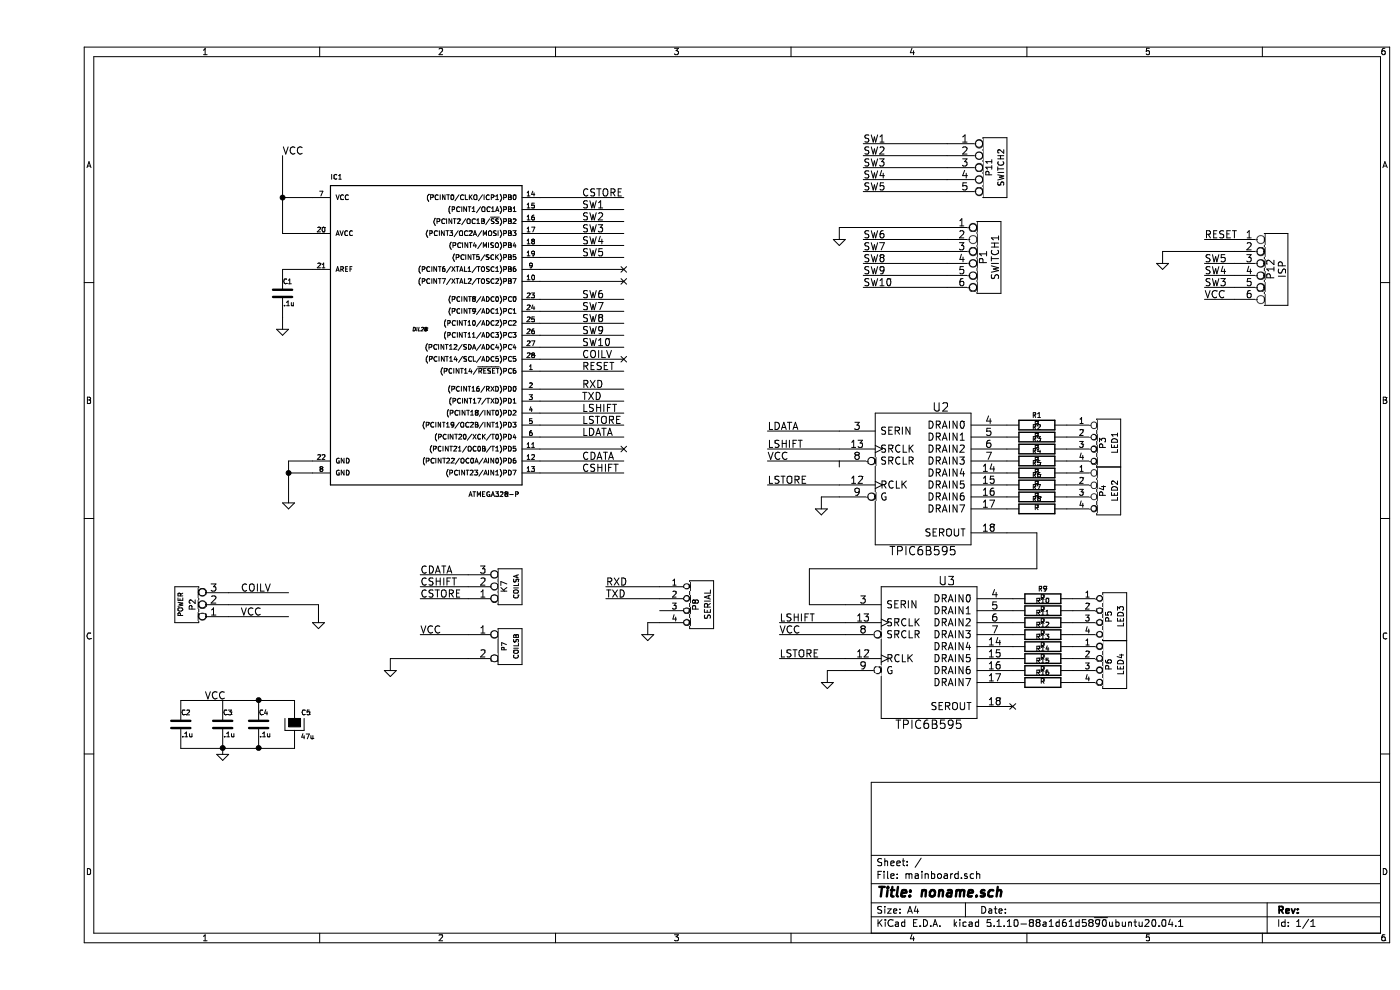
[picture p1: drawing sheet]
EESchema Schematic File Version 4
EELAYER 30 0
EELAYER END
$Descr A4 11693 8268
encoding utf-8
Sheet 1 1
Title "noname.sch"
Date ""
Rev ""
Comp ""
Comment1 ""
Comment2 ""
Comment3 ""
Comment4 ""
$EndDescr
$Comp
L mainboard-rescue:ATMEGA328-P-RESCUE-mainboard-mainboard-rescue IC1
U 1 1
P 3200 2750
F 0 "IC1" H 2450 4000 40  0000 L BNN
F 1 "ATMEGA328-P" H 3600 1350 40  0000 L BNN
F 2 "DIL28" H 3200 2750 30  0000 C CIN
F 3 "" H 3200 2750 60  0000 C CNN
	1    3200 2750
	1    0    0    -1  
$EndComp
$Comp
L mainboard-rescue:GND-power1 #PWR01
U 1 1
P 2100 4200
F 0 "#PWR01" H 2100 4200 30  0001 C CNN
F 1 "GND" H 2100 4130 30  0001 C CNN
F 2 "" H 2100 4200 60  0000 C CNN
F 3 "" H 2100 4200 60  0000 C CNN
	1    2100 4200
	1    0    0    -1  
$EndComp
$Comp
L mainboard-rescue:CONN_3-mainboard-rescue P2
U 1 1
P 1250 5050
F 0 "P2" V 1200 5050 50  0000 C CNN
F 1 "POWER" V 1300 5050 40  0000 C CNN
F 2 "" H 1250 5050 60  0000 C CNN
F 3 "" H 1250 5050 60  0000 C CNN
	1    1250 5050
	-1   0    0    1   
$EndComp
$Comp
L mainboard-rescue:GND-power1 #PWR02
U 1 1
P 2350 5200
F 0 "#PWR02" H 2350 5200 30  0001 C CNN
F 1 "GND" H 2350 5130 30  0001 C CNN
F 2 "" H 2350 5200 60  0000 C CNN
F 3 "" H 2350 5200 60  0000 C CNN
	1    2350 5200
	1    0    0    -1  
$EndComp
Text Label 1700 4950 0    60   ~ 0
COILV
Text Label 1700 5150 0    60   ~ 0
VCC
Text Label 2050 1300 0    60   ~ 0
VCC
Text Label 6900 1200 0    60   ~ 0
SW1
Text Label 6900 1300 0    60   ~ 0
SW2
Text Label 6900 1400 0    60   ~ 0
SW3
Text Label 6900 1500 0    60   ~ 0
SW4
Text Label 4550 1750 0    60   ~ 0
SW1
$Comp
L mainboard-rescue:GND-power1 #PWR03
U 1 1
P 6700 2000
F 0 "#PWR03" H 6700 2000 30  0001 C CNN
F 1 "GND" H 6700 1930 30  0001 C CNN
F 2 "" H 6700 2000 60  0000 C CNN
F 3 "" H 6700 2000 60  0000 C CNN
	1    6700 2000
	1    0    0    -1  
$EndComp
Text Label 6900 1600 0    60   ~ 0
SW5
Text Label 6900 2000 0    60   ~ 0
SW6
Text Label 6900 2100 0    60   ~ 0
SW7
Text Label 6900 2200 0    60   ~ 0
SW8
Text Label 6900 2300 0    60   ~ 0
SW9
Text Label 6900 2400 0    60   ~ 0
SW10
Text Label 4550 1850 0    60   ~ 0
SW2
Text Label 4550 1950 0    60   ~ 0
SW3
Text Label 4550 2050 0    60   ~ 0
SW4
Text Label 4550 2150 0    60   ~ 0
SW5
Text Label 4550 2500 0    60   ~ 0
SW6
Text Label 4550 2600 0    60   ~ 0
SW7
Text Label 4550 2700 0    60   ~ 0
SW8
Text Label 4550 2800 0    60   ~ 0
SW9
Text Label 4550 2900 0    60   ~ 0
SW10
$Comp
L mainboard-rescue:TPIC6B595-mylib U2
U 1 1
P 7400 4000
F 0 "U2" H 7550 4600 70  0000 C CNN
F 1 "TPIC6B595" H 7400 3400 70  0000 C CNN
F 2 "" H 7400 4000 60  0000 C CNN
F 3 "" H 7400 4000 60  0000 C CNN
	1    7400 4000
	1    0    0    -1  
$EndComp
$Comp
L mainboard-rescue:TPIC6B595-mylib U3
U 1 1
P 7450 5450
F 0 "U3" H 7600 6050 70  0000 C CNN
F 1 "TPIC6B595" H 7450 4850 70  0000 C CNN
F 2 "" H 7450 5450 60  0000 C CNN
F 3 "" H 7450 5450 60  0000 C CNN
	1    7450 5450
	1    0    0    -1  
$EndComp
$Comp
L mainboard-rescue:CONN_4-mainboard-rescue P3
U 1 1
P 8950 3700
F 0 "P3" V 8900 3700 50  0000 C CNN
F 1 "LED1" V 9000 3700 50  0000 C CNN
F 2 "" H 8950 3700 60  0000 C CNN
F 3 "" H 8950 3700 60  0000 C CNN
	1    8950 3700
	1    0    0    -1  
$EndComp
$Comp
L mainboard-rescue:CONN_4-mainboard-rescue P4
U 1 1
P 8950 4100
F 0 "P4" V 8900 4100 50  0000 C CNN
F 1 "LED2" V 9000 4100 50  0000 C CNN
F 2 "" H 8950 4100 60  0000 C CNN
F 3 "" H 8950 4100 60  0000 C CNN
	1    8950 4100
	1    0    0    -1  
$EndComp
$Comp
L mainboard-rescue:CONN_4-mainboard-rescue P5
U 1 1
P 9000 5150
F 0 "P5" V 8950 5150 50  0000 C CNN
F 1 "LED3" V 9050 5150 50  0000 C CNN
F 2 "" H 9000 5150 60  0000 C CNN
F 3 "" H 9000 5150 60  0000 C CNN
	1    9000 5150
	1    0    0    -1  
$EndComp
$Comp
L mainboard-rescue:CONN_4-mainboard-rescue P6
U 1 1
P 9000 5550
F 0 "P6" V 8950 5550 50  0000 C CNN
F 1 "LED4" V 9050 5550 50  0000 C CNN
F 2 "" H 9000 5550 60  0000 C CNN
F 3 "" H 9000 5550 60  0000 C CNN
	1    9000 5550
	1    0    0    -1  
$EndComp
Text Label 6100 3850 0    60   ~ 0
VCC
Text Label 6200 5300 0    60   ~ 0
VCC
$Comp
L mainboard-rescue:GND-power1 #PWR04
U 1 1
P 6550 4250
F 0 "#PWR04" H 6550 4250 30  0001 C CNN
F 1 "GND" H 6550 4180 30  0001 C CNN
F 2 "" H 6550 4250 60  0000 C CNN
F 3 "" H 6550 4250 60  0000 C CNN
	1    6550 4250
	1    0    0    -1  
$EndComp
$Comp
L mainboard-rescue:GND-power1 #PWR05
U 1 1
P 6600 5700
F 0 "#PWR05" H 6600 5700 30  0001 C CNN
F 1 "GND" H 6600 5630 30  0001 C CNN
F 2 "" H 6600 5700 60  0000 C CNN
F 3 "" H 6600 5700 60  0000 C CNN
	1    6600 5700
	1    0    0    -1  
$EndComp
Text Label 6200 5200 0    60   ~ 0
LSHIFT
Text Label 6200 5500 0    60   ~ 0
LSTORE
Text Label 6100 4050 0    60   ~ 0
LSTORE
Text Label 6100 3750 0    60   ~ 0
LSHIFT
Text Label 6100 3600 0    60   ~ 0
LDATA
$Comp
L mainboard-rescue:GND-power1 #PWR06
U 1 1
P 2950 5600
F 0 "#PWR06" H 2950 5600 30  0001 C CNN
F 1 "GND" H 2950 5530 30  0001 C CNN
F 2 "" H 2950 5600 60  0000 C CNN
F 3 "" H 2950 5600 60  0000 C CNN
	1    2950 5600
	1    0    0    -1  
$EndComp
Text Label 3200 5300 0    60   ~ 0
VCC
Text Label 3200 4900 0    60   ~ 0
CSHIFT
Text Label 3200 5000 0    60   ~ 0
CSTORE
Text Label 3200 4800 0    60   ~ 0
CDATA
Text Label 4550 3650 0    60   ~ 0
LDATA
Text Label 4550 3550 0    60   ~ 0
LSTORE
Text Label 4550 3450 0    60   ~ 0
LSHIFT
Text Label 4550 3850 0    60   ~ 0
CDATA
Text Label 4550 3950 0    60   ~ 0
CSHIFT
Text Label 4550 1650 0    60   ~ 0
CSTORE
$Comp
L mainboard-rescue:C-RESCUE-mainboard-mainboard-rescue C1
U 1 1
P 2050 2450
F 0 "C1" H 2050 2550 40  0000 L CNN
F 1 ".1u" H 2056 2365 40  0000 L CNN
F 2 "" H 2088 2300 30  0000 C CNN
F 3 "" H 2050 2450 60  0000 C CNN
	1    2050 2450
	1    0    0    -1  
$EndComp
$Comp
L mainboard-rescue:GND-power1 #PWR07
U 1 1
P 2050 2750
F 0 "#PWR07" H 2050 2750 30  0001 C CNN
F 1 "GND" H 2050 2680 30  0001 C CNN
F 2 "" H 2050 2750 60  0000 C CNN
F 3 "" H 2050 2750 60  0000 C CNN
	1    2050 2750
	1    0    0    -1  
$EndComp
Text Label 4550 3250 0    60   ~ 0
RXD
Text Label 4550 3350 0    60   ~ 0
TXD
$Comp
L mainboard-rescue:R-RESCUE-mainboard-mainboard-rescue R9
U 1 1
P 8400 5000
F 0 "R9" V 8480 5000 40  0000 C CNN
F 1 "R" V 8407 5001 40  0000 C CNN
F 2 "" V 8330 5000 30  0000 C CNN
F 3 "" H 8400 5000 30  0000 C CNN
	1    8400 5000
	0    -1   -1   0   
$EndComp
$Comp
L mainboard-rescue:R-RESCUE-mainboard-mainboard-rescue R10
U 1 1
P 8400 5100
F 0 "R10" V 8480 5100 40  0000 C CNN
F 1 "R" V 8407 5101 40  0000 C CNN
F 2 "" V 8330 5100 30  0000 C CNN
F 3 "" H 8400 5100 30  0000 C CNN
	1    8400 5100
	0    -1   -1   0   
$EndComp
$Comp
L mainboard-rescue:R-RESCUE-mainboard-mainboard-rescue R11
U 1 1
P 8400 5200
F 0 "R11" V 8480 5200 40  0000 C CNN
F 1 "R" V 8407 5201 40  0000 C CNN
F 2 "" V 8330 5200 30  0000 C CNN
F 3 "" H 8400 5200 30  0000 C CNN
	1    8400 5200
	0    -1   -1   0   
$EndComp
$Comp
L mainboard-rescue:R-RESCUE-mainboard-mainboard-rescue R12
U 1 1
P 8400 5300
F 0 "R12" V 8480 5300 40  0000 C CNN
F 1 "R" V 8407 5301 40  0000 C CNN
F 2 "" V 8330 5300 30  0000 C CNN
F 3 "" H 8400 5300 30  0000 C CNN
	1    8400 5300
	0    -1   -1   0   
$EndComp
$Comp
L mainboard-rescue:R-RESCUE-mainboard-mainboard-rescue R13
U 1 1
P 8400 5400
F 0 "R13" V 8480 5400 40  0000 C CNN
F 1 "R" V 8407 5401 40  0000 C CNN
F 2 "" V 8330 5400 30  0000 C CNN
F 3 "" H 8400 5400 30  0000 C CNN
	1    8400 5400
	0    -1   -1   0   
$EndComp
$Comp
L mainboard-rescue:R-RESCUE-mainboard-mainboard-rescue R14
U 1 1
P 8400 5500
F 0 "R14" V 8480 5500 40  0000 C CNN
F 1 "R" V 8407 5501 40  0000 C CNN
F 2 "" V 8330 5500 30  0000 C CNN
F 3 "" H 8400 5500 30  0000 C CNN
	1    8400 5500
	0    -1   -1   0   
$EndComp
$Comp
L mainboard-rescue:R-RESCUE-mainboard-mainboard-rescue R15
U 1 1
P 8400 5600
F 0 "R15" V 8480 5600 40  0000 C CNN
F 1 "R" V 8407 5601 40  0000 C CNN
F 2 "" V 8330 5600 30  0000 C CNN
F 3 "" H 8400 5600 30  0000 C CNN
	1    8400 5600
	0    -1   -1   0   
$EndComp
$Comp
L mainboard-rescue:R-RESCUE-mainboard-mainboard-rescue R16
U 1 1
P 8400 5700
F 0 "R16" V 8480 5700 40  0000 C CNN
F 1 "R" V 8407 5701 40  0000 C CNN
F 2 "" V 8330 5700 30  0000 C CNN
F 3 "" H 8400 5700 30  0000 C CNN
	1    8400 5700
	0    -1   -1   0   
$EndComp
$Comp
L mainboard-rescue:R-RESCUE-mainboard-mainboard-rescue R1
U 1 1
P 8350 3550
F 0 "R1" V 8430 3550 40  0000 C CNN
F 1 "R" V 8357 3551 40  0000 C CNN
F 2 "" V 8280 3550 30  0000 C CNN
F 3 "" H 8350 3550 30  0000 C CNN
	1    8350 3550
	0    -1   -1   0   
$EndComp
$Comp
L mainboard-rescue:R-RESCUE-mainboard-mainboard-rescue R2
U 1 1
P 8350 3650
F 0 "R2" V 8430 3650 40  0000 C CNN
F 1 "R" V 8357 3651 40  0000 C CNN
F 2 "" V 8280 3650 30  0000 C CNN
F 3 "" H 8350 3650 30  0000 C CNN
	1    8350 3650
	0    -1   -1   0   
$EndComp
$Comp
L mainboard-rescue:R-RESCUE-mainboard-mainboard-rescue R3
U 1 1
P 8350 3750
F 0 "R3" V 8430 3750 40  0000 C CNN
F 1 "R" V 8357 3751 40  0000 C CNN
F 2 "" V 8280 3750 30  0000 C CNN
F 3 "" H 8350 3750 30  0000 C CNN
	1    8350 3750
	0    -1   -1   0   
$EndComp
$Comp
L mainboard-rescue:R-RESCUE-mainboard-mainboard-rescue R4
U 1 1
P 8350 3850
F 0 "R4" V 8430 3850 40  0000 C CNN
F 1 "R" V 8357 3851 40  0000 C CNN
F 2 "" V 8280 3850 30  0000 C CNN
F 3 "" H 8350 3850 30  0000 C CNN
	1    8350 3850
	0    -1   -1   0   
$EndComp
$Comp
L mainboard-rescue:R-RESCUE-mainboard-mainboard-rescue R5
U 1 1
P 8350 3950
F 0 "R5" V 8430 3950 40  0000 C CNN
F 1 "R" V 8357 3951 40  0000 C CNN
F 2 "" V 8280 3950 30  0000 C CNN
F 3 "" H 8350 3950 30  0000 C CNN
	1    8350 3950
	0    -1   -1   0   
$EndComp
$Comp
L mainboard-rescue:R-RESCUE-mainboard-mainboard-rescue R6
U 1 1
P 8350 4050
F 0 "R6" V 8430 4050 40  0000 C CNN
F 1 "R" V 8357 4051 40  0000 C CNN
F 2 "" V 8280 4050 30  0000 C CNN
F 3 "" H 8350 4050 30  0000 C CNN
	1    8350 4050
	0    -1   -1   0   
$EndComp
$Comp
L mainboard-rescue:R-RESCUE-mainboard-mainboard-rescue R7
U 1 1
P 8350 4150
F 0 "R7" V 8430 4150 40  0000 C CNN
F 1 "R" V 8357 4151 40  0000 C CNN
F 2 "" V 8280 4150 30  0000 C CNN
F 3 "" H 8350 4150 30  0000 C CNN
	1    8350 4150
	0    -1   -1   0   
$EndComp
$Comp
L mainboard-rescue:R-RESCUE-mainboard-mainboard-rescue R8
U 1 1
P 8350 4250
F 0 "R8" V 8430 4250 40  0000 C CNN
F 1 "R" V 8357 4251 40  0000 C CNN
F 2 "" V 8280 4250 30  0000 C CNN
F 3 "" H 8350 4250 30  0000 C CNN
	1    8350 4250
	0    -1   -1   0   
$EndComp
$Comp
L mainboard-rescue:C-RESCUE-mainboard-mainboard-rescue C2
U 1 1
P 1200 6050
F 0 "C2" H 1200 6150 40  0000 L CNN
F 1 ".1u" H 1206 5965 40  0000 L CNN
F 2 "" H 1238 5900 30  0000 C CNN
F 3 "" H 1200 6050 60  0000 C CNN
	1    1200 6050
	1    0    0    -1  
$EndComp
$Comp
L mainboard-rescue:C-RESCUE-mainboard-mainboard-rescue C3
U 1 1
P 1550 6050
F 0 "C3" H 1550 6150 40  0000 L CNN
F 1 ".1u" H 1556 5965 40  0000 L CNN
F 2 "" H 1588 5900 30  0000 C CNN
F 3 "" H 1550 6050 60  0000 C CNN
	1    1550 6050
	1    0    0    -1  
$EndComp
$Comp
L mainboard-rescue:C-RESCUE-mainboard-mainboard-rescue C4
U 1 1
P 1850 6050
F 0 "C4" H 1850 6150 40  0000 L CNN
F 1 ".1u" H 1856 5965 40  0000 L CNN
F 2 "" H 1888 5900 30  0000 C CNN
F 3 "" H 1850 6050 60  0000 C CNN
	1    1850 6050
	1    0    0    -1  
$EndComp
Text Label 1400 5850 0    60   ~ 0
VCC
$Comp
L mainboard-rescue:GND-power1 #PWR08
U 1 1
P 1550 6300
F 0 "#PWR08" H 1550 6300 30  0001 C CNN
F 1 "GND" H 1550 6230 30  0001 C CNN
F 2 "" H 1550 6300 60  0000 C CNN
F 3 "" H 1550 6300 60  0000 C CNN
	1    1550 6300
	1    0    0    -1  
$EndComp
NoConn ~ 4900 2250
NoConn ~ 4900 2350
NoConn ~ 4900 3000
NoConn ~ 4900 3750
$Comp
L mainboard-rescue:CONN_4-mainboard-rescue P8
U 1 1
P 5550 5050
F 0 "P8" V 5500 5050 50  0000 C CNN
F 1 "SERIAL" V 5600 5050 50  0000 C CNN
F 2 "" H 5550 5050 60  0000 C CNN
F 3 "" H 5550 5050 60  0000 C CNN
	1    5550 5050
	1    0    0    -1  
$EndComp
$Comp
L mainboard-rescue:GND-power1 #PWR09
U 1 1
P 5100 5300
F 0 "#PWR09" H 5100 5300 30  0001 C CNN
F 1 "GND" H 5100 5230 30  0001 C CNN
F 2 "" H 5100 5300 60  0000 C CNN
F 3 "" H 5100 5300 60  0000 C CNN
	1    5100 5300
	1    0    0    -1  
$EndComp
NoConn ~ 8150 5900
Wire Wire Line
	2300 1650 2050 1650
Wire Wire Line
	2050 1950 2300 1950
Connection ~ 2050 1650
Wire Wire Line
	2050 2250 2300 2250
Wire Wire Line
	2300 3850 2100 3850
Wire Wire Line
	2100 3850 2100 3950
Wire Wire Line
	2300 3950 2100 3950
Connection ~ 2100 3950
Wire Wire Line
	1600 5050 2350 5050
Wire Wire Line
	2350 5050 2350 5200
Wire Wire Line
	1600 5150 2100 5150
Wire Wire Line
	1600 4950 2100 4950
Wire Wire Line
	4200 2350 4900 2350
Wire Wire Line
	6700 1900 7600 1900
Wire Wire Line
	6700 1900 6700 2000
Wire Wire Line
	4200 2500 4900 2500
Wire Wire Line
	4200 2600 4900 2600
Wire Wire Line
	4200 2700 4900 2700
Wire Wire Line
	4200 2800 4900 2800
Wire Wire Line
	4200 2900 4900 2900
Wire Wire Line
	4200 3000 4900 3000
Wire Wire Line
	4200 3100 4900 3100
Wire Wire Line
	4200 3250 4900 3250
Wire Wire Line
	4200 3350 4900 3350
Wire Wire Line
	6900 1200 7600 1200
Wire Wire Line
	6900 1300 7600 1300
Wire Wire Line
	6900 1400 7600 1400
Wire Wire Line
	6900 1500 7600 1500
Wire Wire Line
	6900 1600 7600 1600
Wire Wire Line
	6900 2000 7600 2000
Wire Wire Line
	6900 2100 7600 2100
Wire Wire Line
	6900 2200 7600 2200
Wire Wire Line
	6900 2300 7600 2300
Wire Wire Line
	6900 2400 7600 2400
Wire Wire Line
	4200 1750 4900 1750
Wire Wire Line
	4200 1850 4900 1850
Wire Wire Line
	4200 1950 4900 1950
Wire Wire Line
	4200 2050 4900 2050
Wire Wire Line
	4200 2150 4900 2150
Wire Wire Line
	4200 2250 4900 2250
Wire Wire Line
	4200 3950 4900 3950
Wire Wire Line
	4200 3850 4900 3850
Wire Wire Line
	4200 3650 4900 3650
Wire Wire Line
	4200 1650 4900 1650
Wire Wire Line
	4200 3450 4900 3450
Wire Wire Line
	4200 3550 4900 3550
Wire Wire Line
	8100 4450 8350 4450
Wire Wire Line
	8350 4450 8350 4750
Wire Wire Line
	8350 4750 6450 4750
Wire Wire Line
	6450 4750 6450 5050
Wire Wire Line
	6450 5050 6750 5050
Wire Wire Line
	6700 4150 6550 4150
Wire Wire Line
	6550 4150 6550 4250
Wire Wire Line
	6750 5600 6600 5600
Wire Wire Line
	6600 5600 6600 5700
Wire Wire Line
	6750 5300 6200 5300
Wire Wire Line
	6700 3900 6700 3850
Wire Wire Line
	6700 3850 6100 3850
Wire Wire Line
	6700 3600 6100 3600
Wire Wire Line
	6700 3750 6100 3750
Wire Wire Line
	6700 4050 6100 4050
Wire Wire Line
	6750 5200 6200 5200
Wire Wire Line
	6750 5500 6200 5500
Wire Wire Line
	2950 5500 3600 5500
Wire Wire Line
	2950 5500 2950 5600
Wire Wire Line
	3600 5300 3200 5300
Wire Wire Line
	3600 4800 3200 4800
Wire Wire Line
	3600 4900 3200 4900
Wire Wire Line
	3600 5000 3200 5000
Wire Wire Line
	2050 2650 2050 2750
Wire Wire Line
	2050 1950 2050 1650
Wire Wire Line
	4200 3750 4900 3750
Wire Wire Line
	1200 5850 1850 5850
Wire Wire Line
	1200 6250 1550 6250
Wire Wire Line
	1550 6250 1550 6300
Connection ~ 1550 6250
Wire Wire Line
	5200 5200 5100 5200
Wire Wire Line
	5100 5200 5100 5300
Wire Wire Line
	5200 4900 4750 4900
Wire Wire Line
	5200 5000 4750 5000
$Comp
L mainboard-rescue:CONN_5-mainboard-rescue P11
U 1 1
P 8000 1400
F 0 "P11" V 7950 1400 50  0000 C CNN
F 1 "SWITCH2" V 8050 1400 50  0000 C CNN
F 2 "" H 8000 1400 60  0000 C CNN
F 3 "" H 8000 1400 60  0000 C CNN
	1    8000 1400
	1    0    0    -1  
$EndComp
$Comp
L mainboard-rescue:CONN_6-mainboard-rescue P1
U 1 1
P 7950 2150
F 0 "P1" V 7900 2150 60  0000 C CNN
F 1 "SWITCH1" V 8000 2150 60  0000 C CNN
F 2 "" H 7950 2150 60  0000 C CNN
F 3 "" H 7950 2150 60  0000 C CNN
	1    7950 2150
	1    0    0    -1  
$EndComp
$Comp
L mainboard-rescue:CONN_3-mainboard-rescue K7
U 1 1
P 3950 4900
F 0 "K7" V 3900 4900 50  0000 C CNN
F 1 "COILSA" V 4000 4900 40  0000 C CNN
F 2 "" H 3950 4900 60  0000 C CNN
F 3 "" H 3950 4900 60  0000 C CNN
	1    3950 4900
	1    0    0    1   
$EndComp
Text Label 4550 3000 0    60   ~ 0
COILV
Text Label 4550 3100 0    60   ~ 0
RESET
$Comp
L mainboard-rescue:CONN_6-mainboard-rescue P12
U 1 1
P 10350 2250
F 0 "P12" V 10300 2250 60  0000 C CNN
F 1 "ISP" V 10400 2250 60  0000 C CNN
F 2 "" H 10350 2250 60  0000 C CNN
F 3 "" H 10350 2250 60  0000 C CNN
	1    10350 2250
	1    0    0    -1  
$EndComp
Wire Wire Line
	10000 2000 9750 2000
Wire Wire Line
	9400 2100 10000 2100
Wire Wire Line
	10000 2200 9750 2200
Wire Wire Line
	10000 2300 9750 2300
Wire Wire Line
	10000 2400 9750 2400
Wire Wire Line
	10000 2500 9750 2500
Text Label 9750 2000 0    60   ~ 0
RESET
Text Label 9750 2200 0    60   ~ 0
SW5
Text Label 9750 2300 0    60   ~ 0
SW4
Text Label 9750 2400 0    60   ~ 0
SW3
Text Label 9750 2500 0    60   ~ 0
VCC
Wire Wire Line
	9400 2100 9400 2200
$Comp
L mainboard-rescue:GND-power1 #PWR010
U 1 1
P 9400 2200
F 0 "#PWR010" H 9400 2200 30  0001 C CNN
F 1 "GND" H 9400 2130 30  0001 C CNN
F 2 "" H 9400 2200 60  0000 C CNN
F 3 "" H 9400 2200 60  0000 C CNN
	1    9400 2200
	1    0    0    -1  
$EndComp
$Comp
L mainboard-rescue:CONN_2-mainboard-rescue P7
U 1 1
P 3950 5400
F 0 "P7" V 3900 5400 40  0000 C CNN
F 1 "COILSB" V 4000 5400 40  0000 C CNN
F 2 "" H 3950 5400 60  0000 C CNN
F 3 "" H 3950 5400 60  0000 C CNN
	1    3950 5400
	1    0    0    -1  
$EndComp
$Comp
L mainboard-rescue:CP-RESCUE-mainboard-mainboard-rescue C5
U 1 1
P 2150 6050
F 0 "C5" H 2200 6150 40  0000 L CNN
F 1 "47u" H 2200 5950 40  0000 L CNN
F 2 "" H 2250 5900 30  0000 C CNN
F 3 "" H 2150 6050 300 0000 C CNN
	1    2150 6050
	1    0    0    -1  
$EndComp
Connection ~ 1850 5850
Connection ~ 1850 6250
Text Label 4750 4900 0    60   ~ 0
RXD
Text Label 4750 5000 0    60   ~ 0
TXD
Wire Wire Line
	2050 1650 2050 1300
Wire Wire Line
	2100 3950 2100 4200
Wire Wire Line
	1550 6250 1850 6250
Wire Wire Line
	1850 5850 2150 5850
Wire Wire Line
	1850 6250 2150 6250
$EndSCHEMATC
